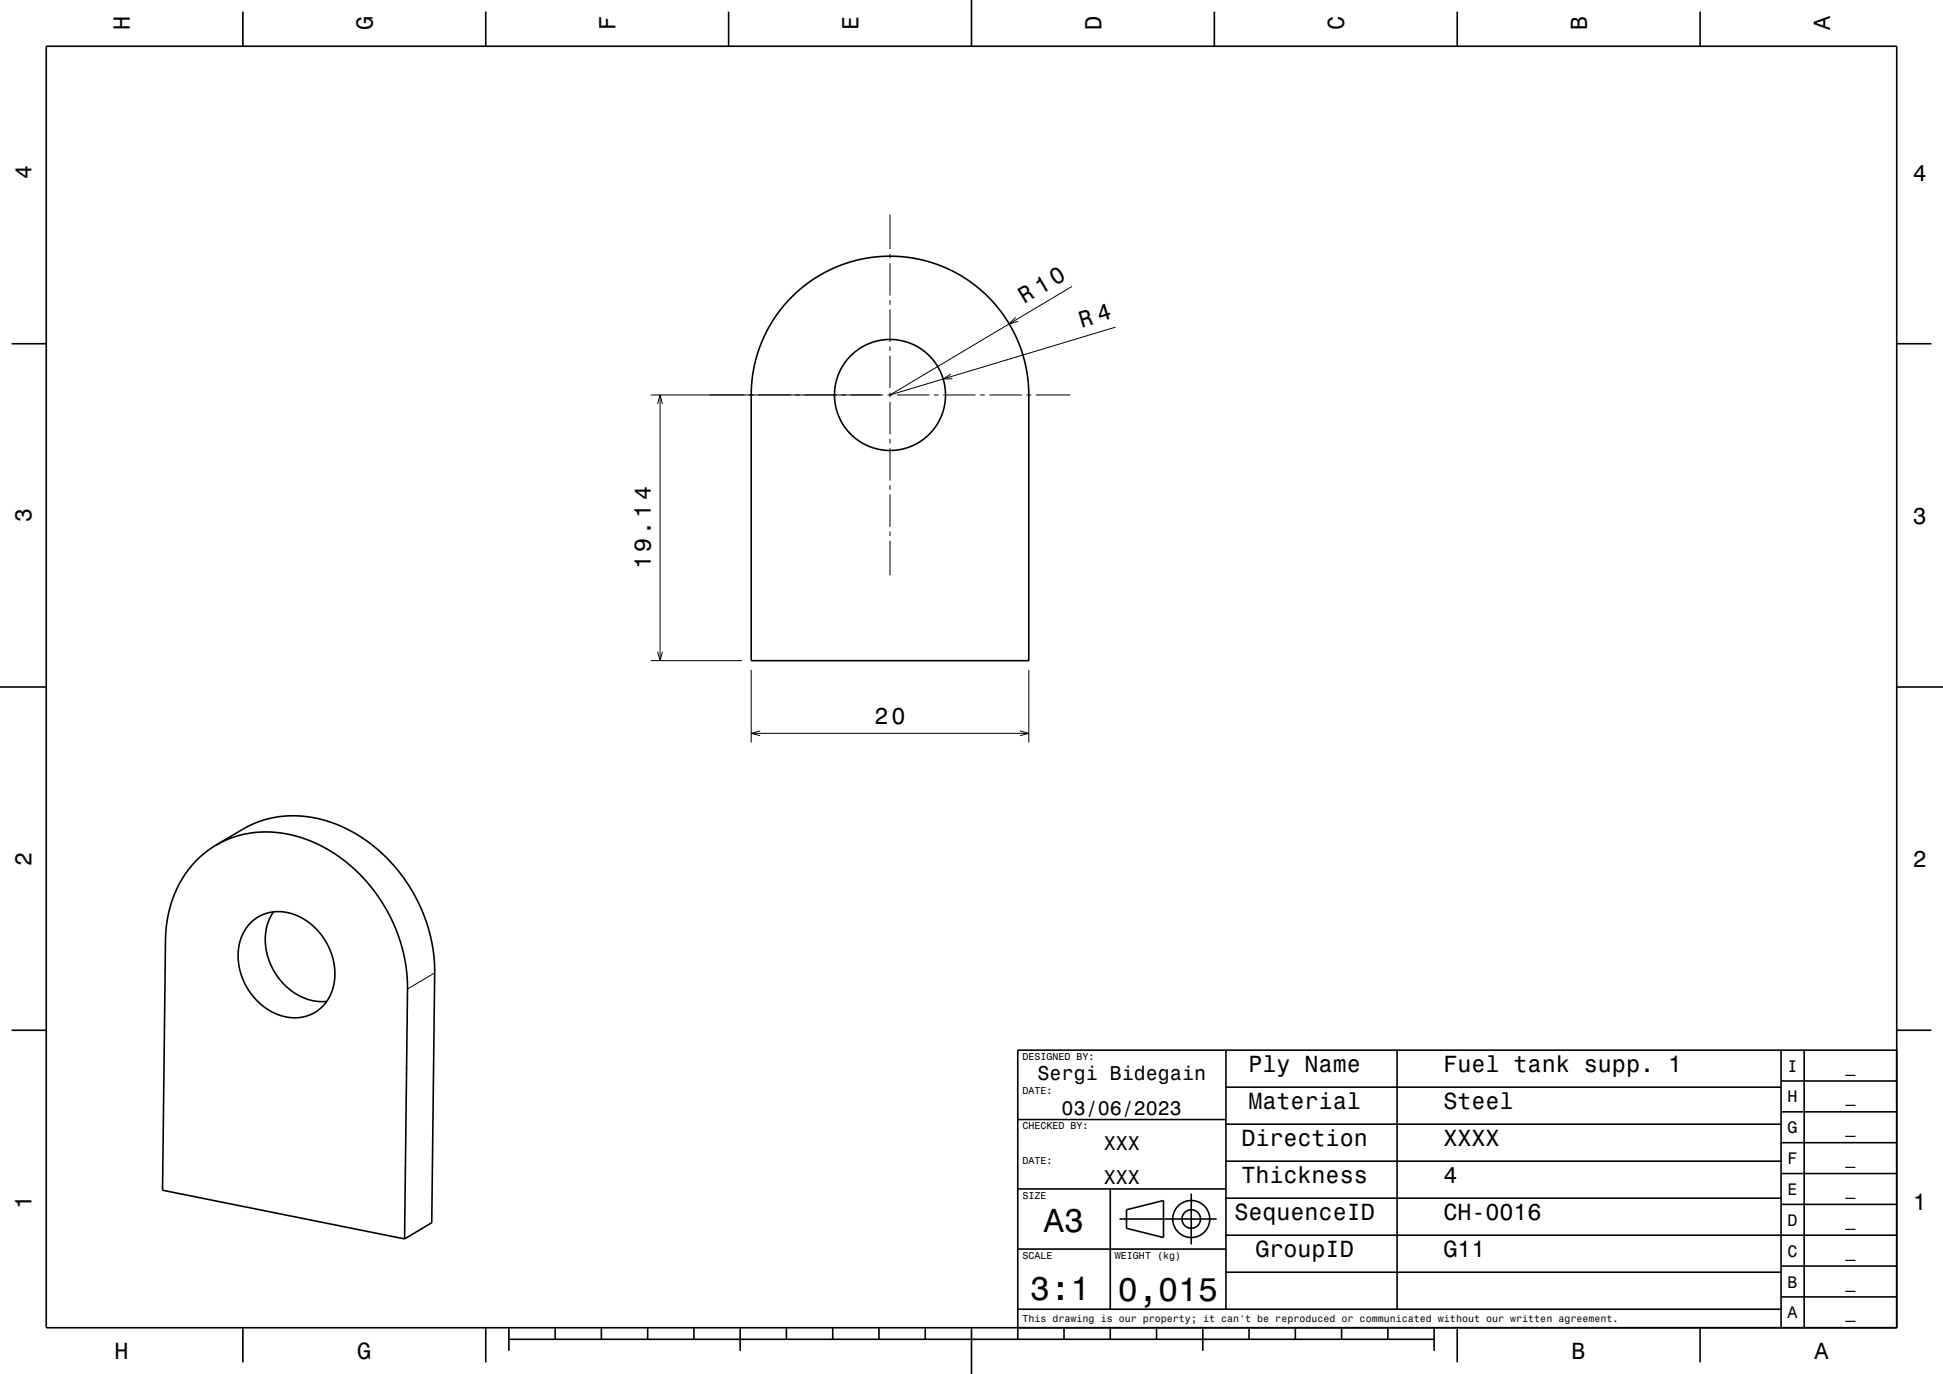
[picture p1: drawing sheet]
<svg xmlns="http://www.w3.org/2000/svg" width="420mm" height="297mm" viewBox="0 0 420 297" stroke-linecap="round" stroke-linejoin="round" font-family="sans-serif">
<g fill="none" stroke="#000" stroke-width=".22">
<path d="M192.4 46.4v7.5M192.4 54.9v1M192.4 56.9v7M192.4 64.9v1M192.4 66.9v7M192.4 74.9v1M192.4 76.9v7M219.5 68.6l-1.3 1.4 1.9-.5M231.7 61.9l-39.3 23.5 48.7-14.7M140.7 85.4h50.2M142.2 87.3l.5-1.9 .5 1.9M142.7 85.4v57.4"/>
<path d="M191.9 85.4h1M192.4 84.9v1M192.4 86.9v7M192.4 94.9v1M192.4 96.9v7M193.9 85.4h7M201.9 85.4h1M203.9 85.4h7M205.6 80.9l-1.7 1h2M211.9 85.4h1M213.9 85.4h7M221.9 85.4h1"/>
<path d="M223.9 85.4h7.5M192.4 104.9v1M192.4 106.9v7M192.4 114.9v1M192.4 116.9v7.5M140.7 142.8h19.7M142.2 140.9l.5 1.9 .5-1.9M162.4 144.8v15.7M162.4 158.5h60M164.3 158l-1.9 .5 1.9 .5M220.5 158l1.9 .5-1.9 .5M222.4 144.8v15.7"/>
<path d="M94 210.3l-5.9 3.5"/>
</g>
<g fill="none" stroke="#000" stroke-width=".35">
<path d="M10 10h400v277h-400zM52.5 2.5v7.5M105 2.5v7.5M157.5 2.5v7.5M210 0v10M262.5 2.5v7.5M315 2.5v7.5M367.5 2.5v7.5M2.5 74.3h7.5M171.1 64.2l2.6-2.3 2.9-2 2.6-1.5 3.2-1.3 2.9-.9 3.5-.6 3.5-.2 3.2 .1 3.2 .6 3.1 .8 3.1 1.2 3.1 1.6 2.8 2 2.7 2.3 2 2.2 1.9 2.7 2 3.4 1.4 3.5 1 3.9 .5 3.9 .1 59.2h-60v-57.4l.2-3.3 .3-2.4 .7-2.7 1.7-4.4 1.1-2.3 1.5-2.3zM410 74.3h7.5M0 148.5h10"/>
<path d="M410 148.5h10M46.6 182.7l-2.1 1.4-1.8 1.7-1.6 1.7-1.4 2-1.2 2.1-1 2.4-.9 2.7-.5 2.7-.3 3.7-.7 54.2 52.4 10.5M46.6 182.7l2.4-1.2 2.3-.8 2.7-.6 2.5-.3 2.8 .1 2.6 .4 2.6 .6 2.8 1 2.6 1.2 2.6 1.6 2.4 1.7 2.3 2.1 2.4 2.5 1.8 2.4 1.7 2.5 1.5 2.8 1.3 3 1.2 3.8 .6 3.1 .4 3.5-.6 55.7M46.6 182.7l7-4.1 2-.9 2.6-.8 2.9-.5 3-.1 3.1 .3 2.8 .7 3 1 3.2 1.5 2.8 1.8 2.8 2.2 2.7 2.6 2.2 2.7 2.1 3 1.7 3.1 1.3 3 1.1 3.5 .7 3.4 .3 3.5-.6 55.7-5.8 3.5M54.2 199.5l1.6-1.3a10.3 10.3 0 0 1 12.3 2.3l1.3 1.5 1.1 1.7 .9 1.8 .6 1.8 .3 2 .1 1.8-.2 1.8-.6 1.7a8.7 8.7 0 0 1-12.6 4.2l-2.2-1.4-1.8-1.7-1.6-2.2-1-2-.7-2.4-.2-2.4 .2-2.3 .6-2.1a8.9 8.9 0 0 1 1.9-2.8zM59.1 197.1l-.7 1.3-.7 1.6-.3 1.6-.1 1.9 .2 1.9 .5 1.6 1.4 3.2 2.1 2.7 1.3 1.2 1.6 1 1.5 .7 1.5 .5 1.5 .2h1.7M2.5 222.7h7.5M265 235h120M265 227v56M302 227v56M385 233.7h25M385 227v60"/>
<path d="M390 227v60M410 222.7h7.5M410 227h-190v62.5M220 257h45M220 242h45M240 257v26M257.5 258v11M265 259h120M265 251h120M265 243h120M385 253.7h25M385 247h25"/>
<path d="M385 240.3h25M220 270h45M242 263.5h21M243.5 261.5l8-2v8l-8-2zM265 275h120M265 267h145M385 273.7h25M385 260.3h25M52.5 287v7.5M105 287v7.5M110 289.5h200M110 287v5"/>
<path d="M120 287v2.5M130 287v2.5M140 287v2.5M150 287v2.5M160 287v5M170 287v2.5M180 287v2.5M190 287v2.5M200 287v2.5M210 287v10M220 283h165M230 287v2.5"/>
<path d="M240 287v2.5M250 287v2.5M260 287v5M270 287v2.5M280 287v2.5M290 287v2.5M300 287v2.5M310 287v5M315 287v7.5M367.5 287v7.5M385 280.3h25"/>
<circle cx="192.4" cy="85.4" r="12"/>
<circle cx="257.5" cy="263.5" r="2"/>
<circle cx="257.5" cy="263.5" r="4"/>
</g>
<g font-size="7.2">
<text x="225.7" y="266.3">A3</text>
<text x="222.7" y="281">3:1</text>
<text x="241.7" y="281.3">0,015</text>
</g>
<text font-size="5.1" x="233.8" y="70.8" transform="rotate(-17 233.8 70.8)">R 4</text>
<g font-size="5">
<text x="28.1" y="6.5" transform="rotate(-90 28.1 6.5)">H</text>
<text x="80.6" y="6.5" transform="rotate(-90 80.6 6.5)">G</text>
<text x="133.1" y="6.5" transform="rotate(-90 133.1 6.5)">F</text>
<text x="185.6" y="6.5" transform="rotate(-90 185.6 6.5)">E</text>
<text x="238.1" y="6.5" transform="rotate(-90 238.1 6.5)">D</text>
<text x="290.6" y="6.5" transform="rotate(-90 290.6 6.5)">C</text>
<text x="343.1" y="6.5" transform="rotate(-90 343.1 6.5)">B</text>
<text x="395.6" y="6.5" transform="rotate(-90 395.6 6.5)">A</text>
<text x="6.8" y="38.7" transform="rotate(-90 6.8 38.7)">4</text>
<text x="413.5" y="39">4</text>
<text x="221.4" y="65.7" transform="rotate(-31 221.4 65.7)">R 10</text>
<text x="6.8" y="112.9" transform="rotate(-90 6.8 112.9)">3</text>
<text x="413.5" y="113.2">3</text>
<text x="140.7" y="123.1" transform="rotate(-90 140.7 123.1)">19.14</text>
<text x="189" y="156.5">20</text>
<text x="6.8" y="187.1" transform="rotate(-90 6.8 187.1)">2</text>
<text x="413.5" y="187.4">2</text>
<text x="269.9" y="231.8">Ply Name</text>
<text x="312" y="231.8">Fuel tank supp. 1</text>
<text x="269.9" y="239.8">Material</text>
<text x="312" y="239.8">Steel</text>
<text x="268.3" y="247.8">Direction</text>
<text x="312" y="247.8">XXXX</text>
<text x="268.3" y="255.8">Thickness</text>
<text x="312" y="255.8">4</text>
<text x="6.8" y="261.3" transform="rotate(-90 6.8 261.3)">1</text>
<text x="266.8" y="263.8">SequenceID</text>
<text x="312" y="263.8">CH-0016</text>
<text x="413.5" y="261.6">1</text>
<text x="271.4" y="271.8">GroupID</text>
<text x="312" y="271.8">G11</text>
<text x="24.7" y="293.8">H</text>
<text x="77.2" y="293.8">G</text>
<text x="339.7" y="293.8">B</text>
<text x="392.2" y="293.8">A</text>
</g>
<g font-size="4.3">
<text x="224.3" y="233.5">Sergi Bidegain</text>
<text x="229.5" y="241">03/06/2023</text>
<text x="238.6" y="248.5">XXX</text>
<text x="238.6" y="256">XXX</text>
</g>
<g font-size="3.6">
<text x="386.4" y="231.6">I</text>
<text x="398.9" y="231.6">_</text>
<text x="386.4" y="238.3">H</text>
<text x="398.9" y="238.3">_</text>
<text x="386.4" y="245">G</text>
<text x="398.9" y="245">_</text>
<text x="386.4" y="251.6">F</text>
<text x="398.9" y="251.6">_</text>
<text x="386.4" y="258.3">E</text>
<text x="398.9" y="258.3">_</text>
<text x="386.4" y="265">D</text>
<text x="398.9" y="265">_</text>
<text x="386.4" y="271.6">C</text>
<text x="398.9" y="271.6">_</text>
<text x="386.4" y="278.3">B</text>
<text x="398.9" y="278.3">_</text>
<text x="386.4" y="285">A</text>
<text x="398.9" y="285">_</text>
</g>
<g font-size="2.2">
<text x="221" y="229.1">DESIGNED BY:</text>
<text x="221" y="236.6">DATE:</text>
<text x="221" y="244.1">CHECKED BY:</text>
<text x="221" y="251.6">DATE:</text>
<text x="221" y="259.1">SIZE</text>
<text x="221" y="272.1">SCALE</text>
<text x="241" y="272.1">WEIGHT (kg)</text>
<text x="221" y="285.8">This drawing is our property; it can't be reproduced or communicated without our written agreement.</text>
</g>
</svg>
